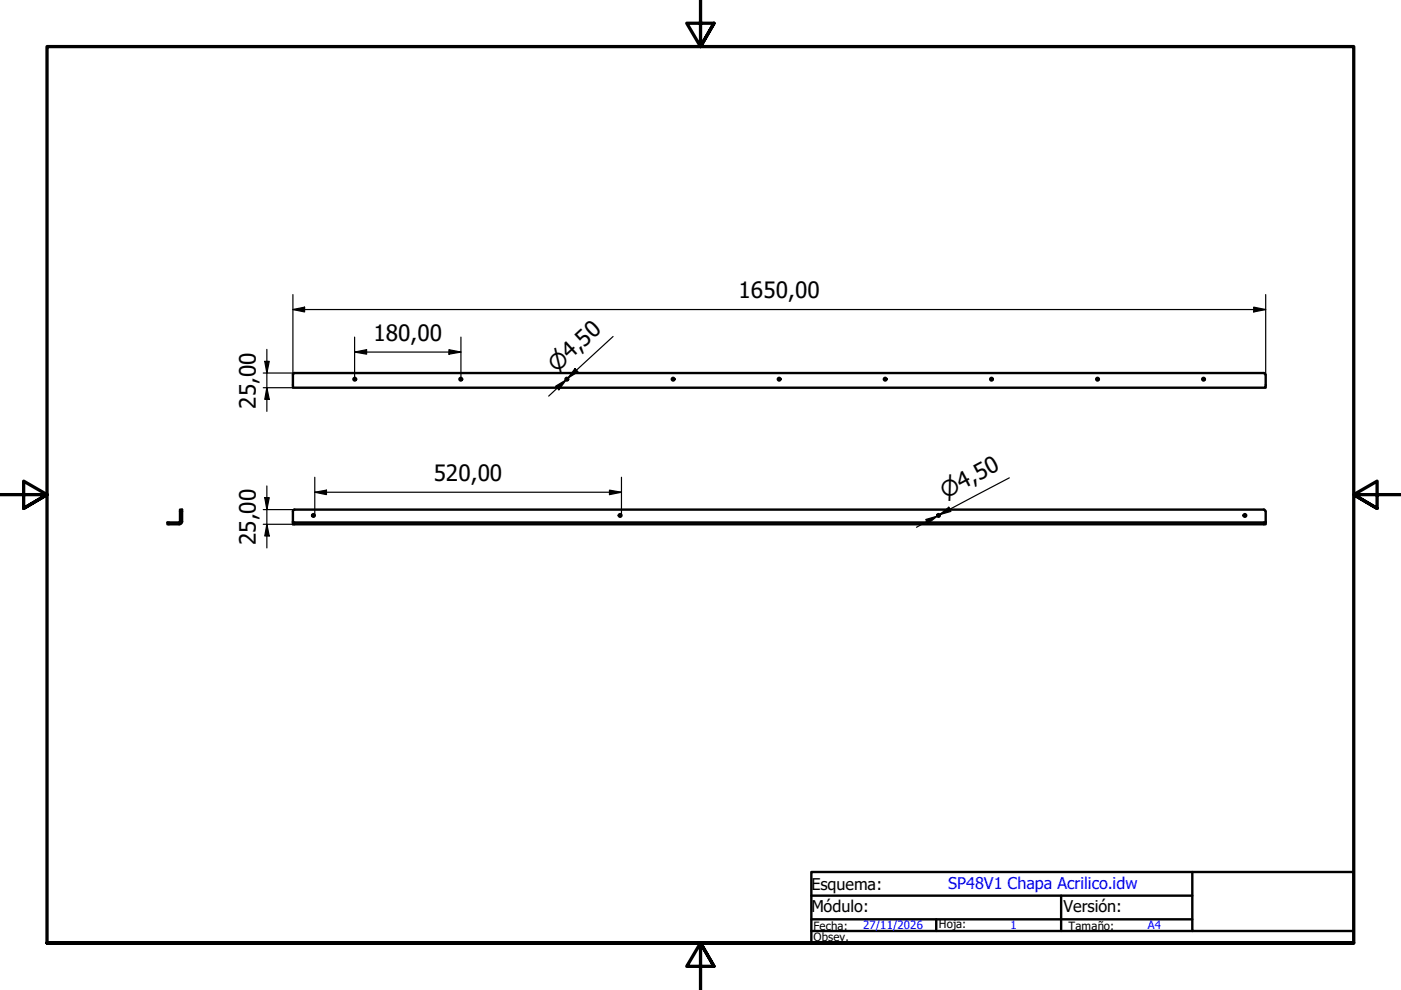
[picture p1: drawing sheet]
<svg xmlns="http://www.w3.org/2000/svg" width="297mm" height="210mm" viewBox="0 0 297 210" stroke-linecap="round" stroke-linejoin="round" font-family="sans-serif">
<!-- layer: Visible (ISO) -->
<g fill="none" stroke="#000" stroke-width=".51">
<path d="M267.9 79.1l.4 .3M268 79.1h-205.5l-.4 .4v2.7h206.3v-2.7M38 110.8h-2.5v.4h2.5M38 110.7l.2-.1v-2.6h.4v2.6a.6 .6 0 0 1-.6 .6M62.1 110.8h206.3v.4h-206.3zM62.1 108.4v2.4M267.9 108l.4 .4M268 108h-205.5l-.4 .4M268.4 108.4v2.4"/>
<circle cx="75.2" cy="80.4" r=".29"/>
<circle cx="97.7" cy="80.4" r=".29"/>
<circle cx="120.2" cy="80.4" r=".29"/>
<circle cx="142.7" cy="80.4" r=".29"/>
<circle cx="165.2" cy="80.4" r=".29"/>
<circle cx="187.7" cy="80.4" r=".29"/>
<circle cx="210.2" cy="80.4" r=".29"/>
<circle cx="232.7" cy="80.4" r=".29"/>
<circle cx="255.2" cy="80.4" r=".29"/>
<circle cx="66.5" cy="109.3" r=".29"/>
<circle cx="131.5" cy="109.3" r=".29"/>
<circle cx="199" cy="109.3" r=".29"/>
<circle cx="263.9" cy="109.3" r=".29"/>
</g>
<!-- layer: Border (ISO) -->
<path d="M148.5 -.1v10l-2.9-5h5.8l-2.9 5 2.9-5M0 104.9h10l-5-2.9v5.8l5-2.9-5 2.9M297 104.9h-10l5-2.9v5.8l-5-2.9 5 2.9M10 199.9v-190h277v190h-277h277M151.4 204.9l-2.9-5 2.9 5h-5.8l2.9-5v10" fill="none" stroke="#000" stroke-width=".7"/>
<!-- layer: Title (ISO) -->
<path d="M172 184.9h115v15h-115zM172 197.4h80.8M172 194.9h80.8M172 189.9h80.8M198.5 194.9v2.5M225 189.9v7.5M252.8 184.9v12.5h34.2" fill="none" stroke="#000" stroke-width=".51"/>
<!-- layer: Dimension (ISO) -->
<g fill="none" stroke="#000" stroke-width=".25">
<path d="M55.8 79.1h6.6M56.1 76.6h1l-.5 2.5zM56.6 74.1v13.1M62.1 65.6l2.5-.5v1zM62.1 65.6h206.3M62.1 62.5v17M75.2 74.6l2.5-.5v1zM75.2 74.6h22.5M75.2 71.5v8.9M95.2 74.1l2.5 .5-2.5 .5zM97.7 71.5v8.9M121.9 78.1l.7 .7-2.2 1.4z"/>
<path d="M130 71.3l-9.6 8.9 1.8-1.7M265.8 65.1l2.6 .5-2.6 .5zM268.4 62.5v17M55.8 82.2h6.3M56.6 82.2l.5 2.5h-1zM117.8 81.9l2.2-1.3-1.5 2zM120 80.6l-3.7 3.4M55.8 111.2h6.6M55.8 108h6.6M56.1 105.5h1l-.5 2.5zM56.6 111.2l.5 2.4h-1zM56.6 103v13.2"/>
<path d="M66.7 104.4l2.5-.5v1zM66.7 104.4h65.1M66.7 101.2v8.1M129.2 103.9l2.6 .5-2.6 .5zM131.8 101.2v8.1M196.3 110.1l2.4-.7-2 1.6zM198.7 109.4l-4.4 2.4M199.2 109.1l2-1.6 .4 .9zM214 101.3l-14.8 7.8 2.2-1.1"/>
</g>
<g fill="#000">
<path d="M56.1 76.6h1l-.5 2.5z" fill-rule="evenodd"/>
<path d="M62.1 65.6l2.5-.5v1z" fill-rule="evenodd"/>
<path d="M75.2 74.6l2.5-.5v1z" fill-rule="evenodd"/>
<path d="M95.2 74.1l2.5 .5-2.5 .5z" fill-rule="evenodd"/>
<path d="M121.9 78.1l.7 .7-2.2 1.4z" fill-rule="evenodd"/>
<path d="M265.8 65.1l2.6 .5-2.6 .5z" fill-rule="evenodd"/>
<path d="M56.6 82.2l.5 2.5h-1z" fill-rule="evenodd"/>
<path d="M117.8 81.9l2.2-1.3-1.5 2z" fill-rule="evenodd"/>
<path d="M56.1 105.5h1l-.5 2.5z" fill-rule="evenodd"/>
<path d="M56.6 111.2l.5 2.4h-1z" fill-rule="evenodd"/>
<path d="M66.7 104.4l2.5-.5v1z" fill-rule="evenodd"/>
<path d="M129.2 103.9l2.6 .5-2.6 .5z" fill-rule="evenodd"/>
<path d="M196.3 110.1l2.4-.7-2 1.6z" fill-rule="evenodd"/>
<path d="M199.2 109.1l2-1.6 .4 .9z" fill-rule="evenodd"/>
</g>
<g font-size="4.8">
<text x="156.6" y="63.2">1650,00</text>
<text x="79.2" y="72.2">180,00</text>
<text x="54.2" y="86.6" transform="rotate(-90 54.2 86.6)">25,00</text>
<text x="91.9" y="102">520,00</text>
<text x="54.2" y="115.6" transform="rotate(-90 54.2 115.6)">25,00</text>
</g>
<g font-size="4.6">
<text x="118" y="79.1" transform="rotate(-43 118 79.1)">⌀4,50</text>
<text x="200.5" y="105.8" transform="rotate(-28 200.5 105.8)">⌀4,50</text>
</g>
<g font-size="3.4">
<text x="172" y="188.7">Esquema:</text>
<text x="172" y="193.5">Módulo:</text>
<text x="225.5" y="193.5">Versión:</text>
</g>
<text font-size="3.4" fill="#00f" x="201" y="188.5">SP48V1 Chapa Acrilico.idw</text>
<g font-size="2.4">
<text x="172.5" y="197.2">Fecha:</text>
<text x="199.1" y="196.8">Hoja:</text>
<text x="226.6" y="197.1">Tamaño:</text>
<text x="172.5" y="199.6">Obsev.</text>
</g>
<g font-size="2.4" fill="#00f">
<text x="183" y="197">27/11/2026</text>
<text x="214.2" y="196.9">1</text>
<text x="243.4" y="197">A4</text>
</g>
</svg>
